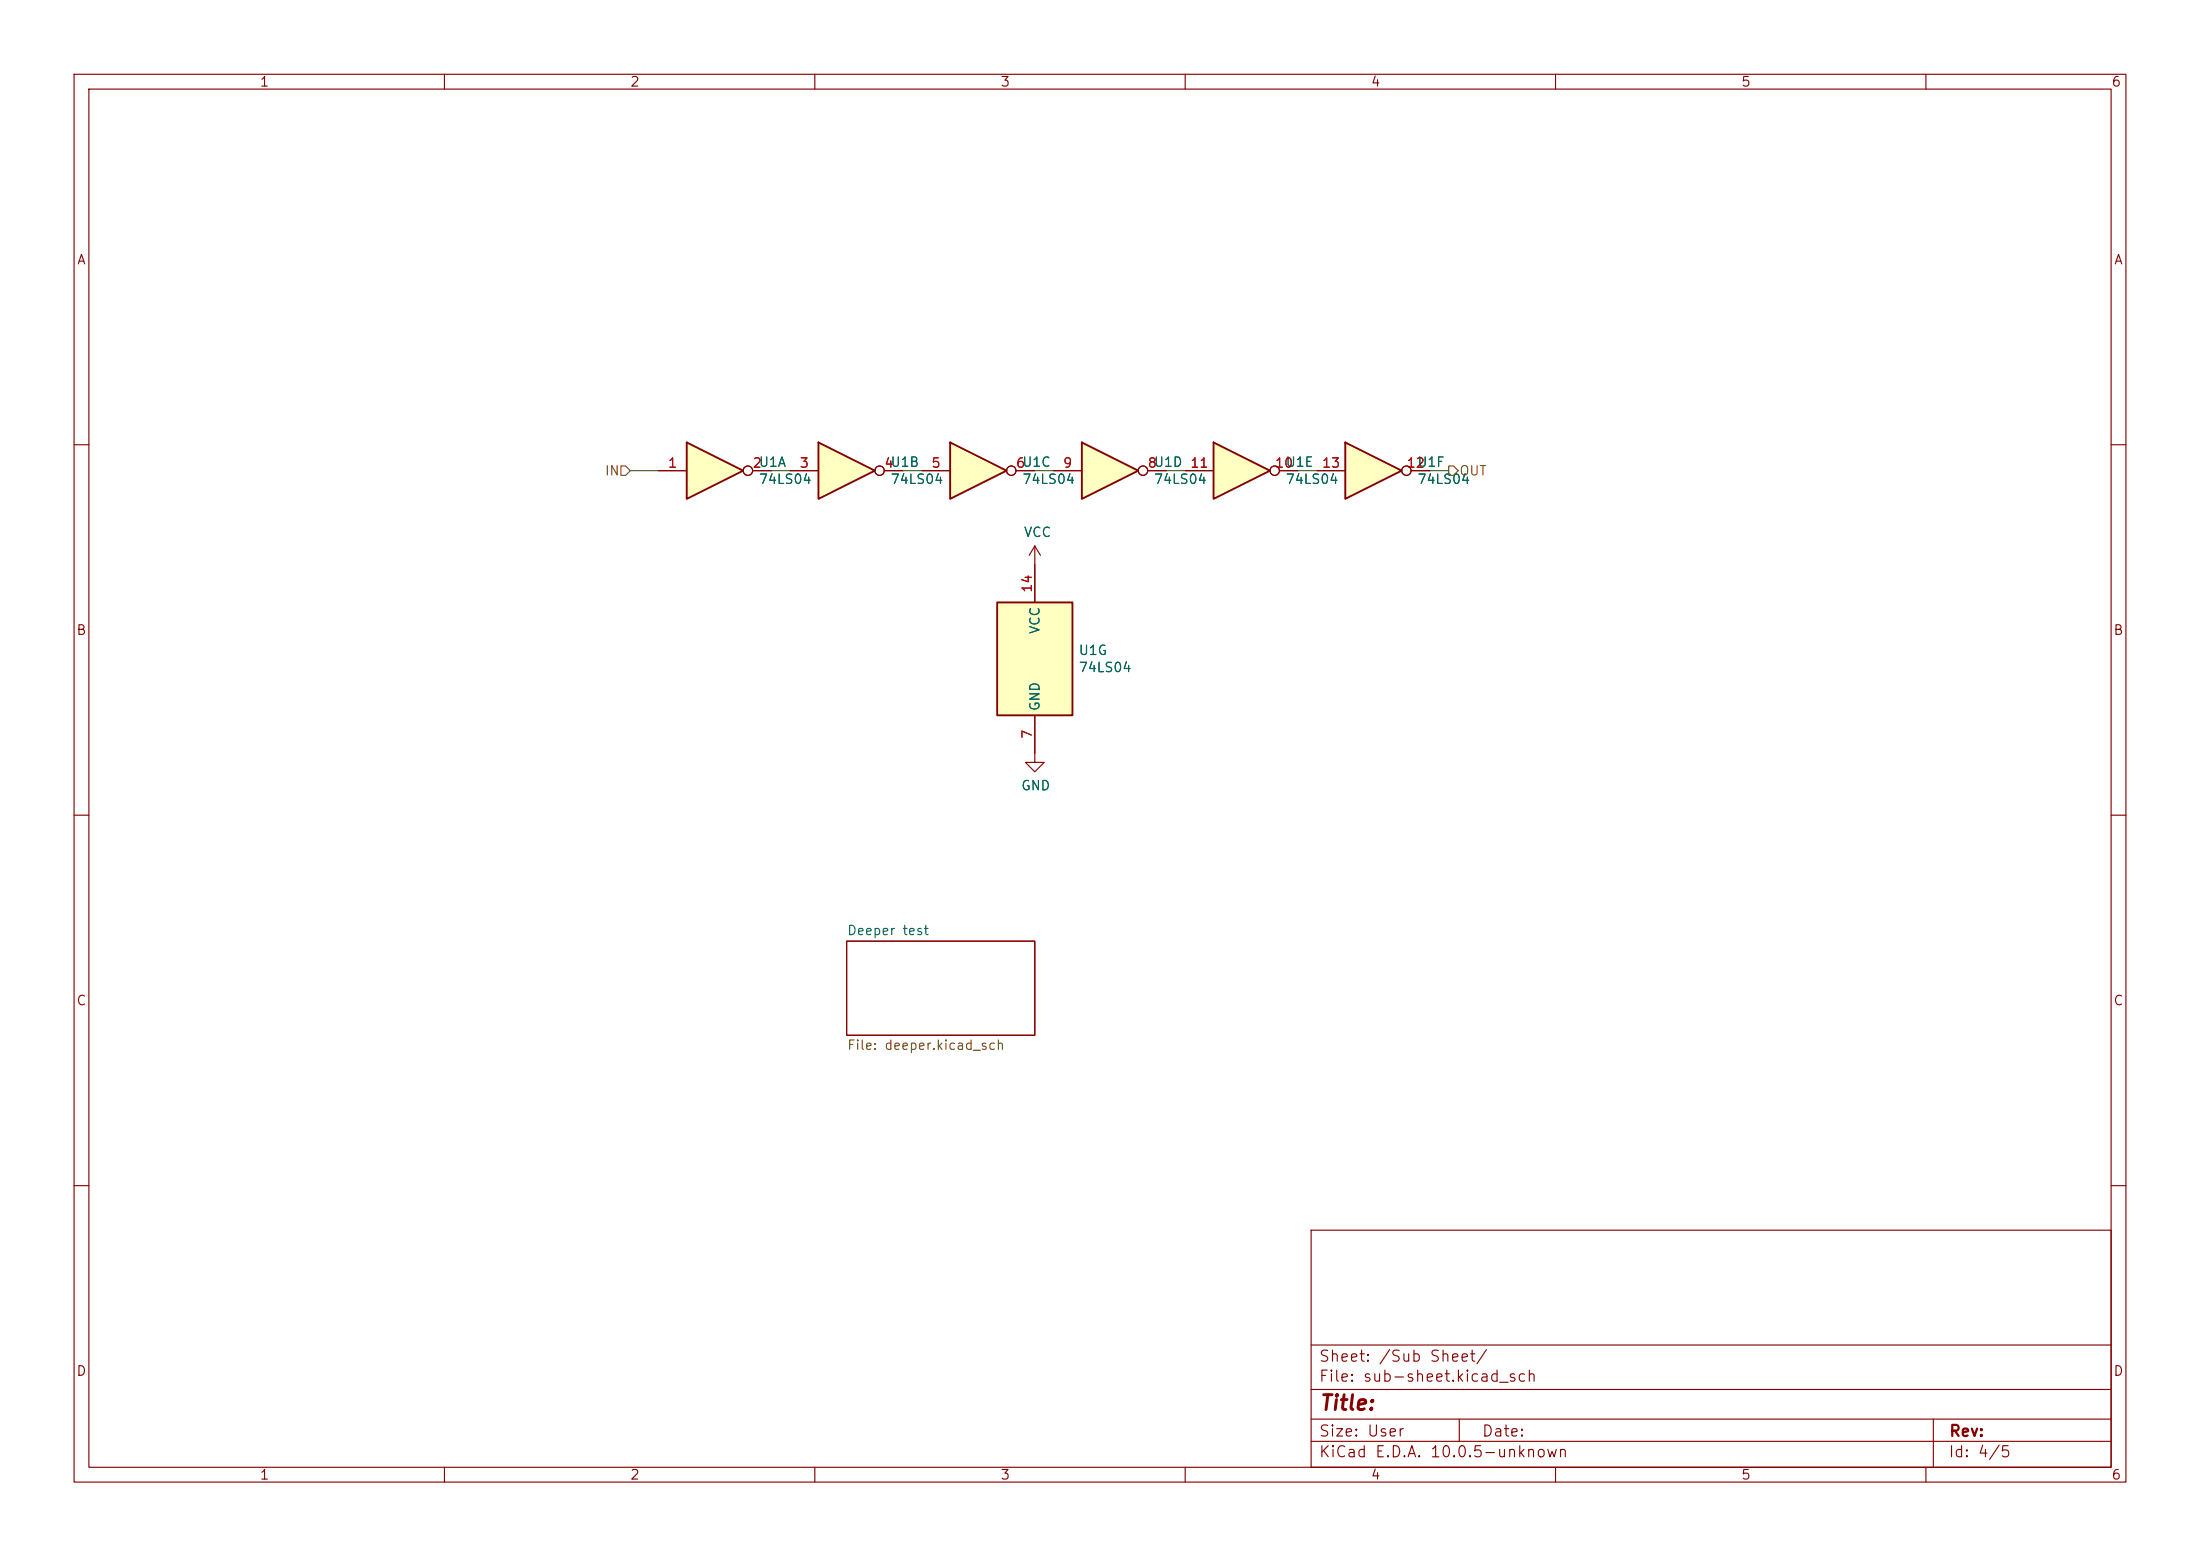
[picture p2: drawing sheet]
(kicad_sch (version 20260306) (generator "eeschema") (generator_version "10.0")

 (paper "User" 297.002 210.007)

 (title_block
  (date " "))

 (lib_symbols
  (symbol "74LS04_1" (exclude_from_sim no) (in_bom yes) (on_board yes) (in_pos_files yes) (duplicate_pin_numbers_are_jumpers no)
   (property "Reference" "U1" (at 5.842 1.1684 0) (do_not_autoplace no) (show_name no) (effects (font (size 1.27 1.27)) (justify left)))
   (property "Value" "74LS04" (at 5.842 -1.143 0) (do_not_autoplace no) (show_name no) (effects (font (size 1.27 1.27)) (justify left)))
   (property "Footprint" "" (at 0 0 0) (do_not_autoplace no) (show_name no) (hide yes) (effects (font (size 1.27 1.27))))
   (property "Datasheet" "http://www.ti.com/lit/gpn/sn74LS04" (at 0 0 0) (do_not_autoplace no) (show_name no) (hide yes) (effects (font (size 1.27 1.27))))
   (property "Description" "" (at 0 0 0) (do_not_autoplace no) (show_name no) (hide yes) (effects (font (size 1.27 1.27))))
   (property private "PrivateField" "Testing 1 2 3" (at 0 0 0) (do_not_autoplace no) (show_name no) (hide yes) (effects (font (size 1.27 1.27))))
   (property "ki_locked" "" (at 0 0 0) (do_not_autoplace no) (show_name no) (effects (font (size 1.27 1.27))))
   (symbol "74LS04_1_1_0"
    (polyline (pts (xy -3.81 3.81) (xy -3.81 -3.81) (xy 3.81 0) (xy -3.81 3.81)) (stroke (width 0.254) (type default)) (fill (type background)))
    (pin input line (at -7.62 0 0) (length 3.81) (name "" (effects (font (size 1.27 1.27)))) (number "1" (effects (font (size 1.27 1.27)))))
    (pin output inverted (at 7.62 0 180) (length 3.81) (name "" (effects (font (size 1.27 1.27)))) (number "2" (effects (font (size 1.27 1.27))))))
   (symbol "74LS04_1_2_0"
    (polyline (pts (xy -3.81 3.81) (xy -3.81 -3.81) (xy 3.81 0) (xy -3.81 3.81)) (stroke (width 0.254) (type default)) (fill (type background)))
    (pin input line (at -7.62 0 0) (length 3.81) (name "" (effects (font (size 1.27 1.27)))) (number "3" (effects (font (size 1.27 1.27)))))
    (pin output inverted (at 7.62 0 180) (length 3.81) (name "" (effects (font (size 1.27 1.27)))) (number "4" (effects (font (size 1.27 1.27))))))
   (symbol "74LS04_1_3_0"
    (polyline (pts (xy -3.81 3.81) (xy -3.81 -3.81) (xy 3.81 0) (xy -3.81 3.81)) (stroke (width 0.254) (type default)) (fill (type background)))
    (pin input line (at -7.62 0 0) (length 3.81) (name "" (effects (font (size 1.27 1.27)))) (number "5" (effects (font (size 1.27 1.27)))))
    (pin output inverted (at 7.62 0 180) (length 3.81) (name "" (effects (font (size 1.27 1.27)))) (number "6" (effects (font (size 1.27 1.27))))))
   (symbol "74LS04_1_4_0"
    (polyline (pts (xy -3.81 3.81) (xy -3.81 -3.81) (xy 3.81 0) (xy -3.81 3.81)) (stroke (width 0.254) (type default)) (fill (type background)))
    (pin output inverted (at 7.62 0 180) (length 3.81) (name "" (effects (font (size 1.27 1.27)))) (number "8" (effects (font (size 1.27 1.27)))))
    (pin input line (at -7.62 0 0) (length 3.81) (name "" (effects (font (size 1.27 1.27)))) (number "9" (effects (font (size 1.27 1.27))))))
   (symbol "74LS04_1_5_0"
    (polyline (pts (xy -3.81 3.81) (xy -3.81 -3.81) (xy 3.81 0) (xy -3.81 3.81)) (stroke (width 0.254) (type default)) (fill (type background)))
    (pin output inverted (at 7.62 0 180) (length 3.81) (name "" (effects (font (size 1.27 1.27)))) (number "10" (effects (font (size 1.27 1.27)))))
    (pin input line (at -7.62 0 0) (length 3.81) (name "" (effects (font (size 1.27 1.27)))) (number "11" (effects (font (size 1.27 1.27))))))
   (symbol "74LS04_1_6_0"
    (polyline (pts (xy -3.81 3.81) (xy -3.81 -3.81) (xy 3.81 0) (xy -3.81 3.81)) (stroke (width 0.254) (type default)) (fill (type background)))
    (pin output inverted (at 7.62 0 180) (length 3.81) (name "" (effects (font (size 1.27 1.27)))) (number "12" (effects (font (size 1.27 1.27)))))
    (pin input line (at -7.62 0 0) (length 3.81) (name "" (effects (font (size 1.27 1.27)))) (number "13" (effects (font (size 1.27 1.27))))))
   (symbol "74LS04_1_7_0"
    (pin power_in line (at 0 -12.7 90) (length 5.08) (name "GND" (effects (font (size 1.27 1.27)))) (number "7" (effects (font (size 1.27 1.27)))))
    (pin power_in line (at 0 12.7 270) (length 5.08) (name "VCC" (effects (font (size 1.27 1.27)))) (number "14" (effects (font (size 1.27 1.27))))))
   (symbol "74LS04_1_7_1"
    (rectangle (start -5.08 7.62) (end 5.08 -7.62) (stroke (width 0.254) (type default)) (fill (type background)))
    (text private "Testing 1 2 3" (at 12.7 -3.302 0) (effects (font (size 1.27 1.27)))))
   (embedded_fonts no))
  (symbol "74LS04_2" (exclude_from_sim no) (in_bom yes) (on_board yes) (in_pos_files yes) (duplicate_pin_numbers_are_jumpers no)
   (property "Reference" "U1" (at 5.842 1.1684 0) (do_not_autoplace no) (show_name no) (effects (font (size 1.27 1.27)) (justify left)))
   (property "Value" "74LS04" (at 5.842 -1.143 0) (do_not_autoplace no) (show_name no) (effects (font (size 1.27 1.27)) (justify left)))
   (property "Footprint" "" (at 0 0 0) (do_not_autoplace no) (show_name no) (hide yes) (effects (font (size 1.27 1.27))))
   (property "Datasheet" "http://www.ti.com/lit/gpn/sn74LS04" (at 0 0 0) (do_not_autoplace no) (show_name no) (hide yes) (effects (font (size 1.27 1.27))))
   (property "Description" "" (at 0 0 0) (do_not_autoplace no) (show_name no) (hide yes) (effects (font (size 1.27 1.27))))
   (property private "PrivateField" "Testing 1 2 3" (at 0 0 0) (do_not_autoplace no) (show_name no) (hide yes) (effects (font (size 1.27 1.27))))
   (property "ki_locked" "" (at 0 0 0) (do_not_autoplace no) (show_name no) (effects (font (size 1.27 1.27))))
   (symbol "74LS04_2_1_0"
    (polyline (pts (xy -3.81 3.81) (xy -3.81 -3.81) (xy 3.81 0) (xy -3.81 3.81)) (stroke (width 0.254) (type default)) (fill (type background)))
    (pin input line (at -7.62 0 0) (length 3.81) (name "" (effects (font (size 1.27 1.27)))) (number "1" (effects (font (size 1.27 1.27)))))
    (pin output inverted (at 7.62 0 180) (length 3.81) (name "" (effects (font (size 1.27 1.27)))) (number "2" (effects (font (size 1.27 1.27))))))
   (symbol "74LS04_2_2_0"
    (polyline (pts (xy -3.81 3.81) (xy -3.81 -3.81) (xy 3.81 0) (xy -3.81 3.81)) (stroke (width 0.254) (type default)) (fill (type background)))
    (pin input line (at -7.62 0 0) (length 3.81) (name "" (effects (font (size 1.27 1.27)))) (number "3" (effects (font (size 1.27 1.27)))))
    (pin output inverted (at 7.62 0 180) (length 3.81) (name "" (effects (font (size 1.27 1.27)))) (number "4" (effects (font (size 1.27 1.27))))))
   (symbol "74LS04_2_3_0"
    (polyline (pts (xy -3.81 3.81) (xy -3.81 -3.81) (xy 3.81 0) (xy -3.81 3.81)) (stroke (width 0.254) (type default)) (fill (type background)))
    (pin input line (at -7.62 0 0) (length 3.81) (name "" (effects (font (size 1.27 1.27)))) (number "5" (effects (font (size 1.27 1.27)))))
    (pin output inverted (at 7.62 0 180) (length 3.81) (name "" (effects (font (size 1.27 1.27)))) (number "6" (effects (font (size 1.27 1.27))))))
   (symbol "74LS04_2_4_0"
    (polyline (pts (xy -3.81 3.81) (xy -3.81 -3.81) (xy 3.81 0) (xy -3.81 3.81)) (stroke (width 0.254) (type default)) (fill (type background)))
    (pin output inverted (at 7.62 0 180) (length 3.81) (name "" (effects (font (size 1.27 1.27)))) (number "8" (effects (font (size 1.27 1.27)))))
    (pin input line (at -7.62 0 0) (length 3.81) (name "" (effects (font (size 1.27 1.27)))) (number "9" (effects (font (size 1.27 1.27))))))
   (symbol "74LS04_2_5_0"
    (polyline (pts (xy -3.81 3.81) (xy -3.81 -3.81) (xy 3.81 0) (xy -3.81 3.81)) (stroke (width 0.254) (type default)) (fill (type background)))
    (pin output inverted (at 7.62 0 180) (length 3.81) (name "" (effects (font (size 1.27 1.27)))) (number "10" (effects (font (size 1.27 1.27)))))
    (pin input line (at -7.62 0 0) (length 3.81) (name "" (effects (font (size 1.27 1.27)))) (number "11" (effects (font (size 1.27 1.27))))))
   (symbol "74LS04_2_6_0"
    (polyline (pts (xy -3.81 3.81) (xy -3.81 -3.81) (xy 3.81 0) (xy -3.81 3.81)) (stroke (width 0.254) (type default)) (fill (type background)))
    (pin output inverted (at 7.62 0 180) (length 3.81) (name "" (effects (font (size 1.27 1.27)))) (number "12" (effects (font (size 1.27 1.27)))))
    (pin input line (at -7.62 0 0) (length 3.81) (name "" (effects (font (size 1.27 1.27)))) (number "13" (effects (font (size 1.27 1.27))))))
   (symbol "74LS04_2_7_0"
    (pin power_in line (at 0 -12.7 90) (length 5.08) (name "GND" (effects (font (size 1.27 1.27)))) (number "7" (effects (font (size 1.27 1.27)))))
    (pin power_in line (at 0 12.7 270) (length 5.08) (name "VCC" (effects (font (size 1.27 1.27)))) (number "14" (effects (font (size 1.27 1.27))))))
   (symbol "74LS04_2_7_1"
    (rectangle (start -5.08 7.62) (end 5.08 -7.62) (stroke (width 0.254) (type default)) (fill (type background)))
    (text private "Testing 1 2 3" (at 12.7 -3.302 0) (effects (font (size 1.27 1.27)))))
   (embedded_fonts no))
  (symbol "74LS04_3" (exclude_from_sim no) (in_bom yes) (on_board yes) (in_pos_files yes) (duplicate_pin_numbers_are_jumpers no)
   (property "Reference" "U1" (at 5.842 1.1684 0) (do_not_autoplace no) (show_name no) (effects (font (size 1.27 1.27)) (justify left)))
   (property "Value" "74LS04" (at 5.842 -1.143 0) (do_not_autoplace no) (show_name no) (effects (font (size 1.27 1.27)) (justify left)))
   (property "Footprint" "" (at 0 0 0) (do_not_autoplace no) (show_name no) (hide yes) (effects (font (size 1.27 1.27))))
   (property "Datasheet" "http://www.ti.com/lit/gpn/sn74LS04" (at 0 0 0) (do_not_autoplace no) (show_name no) (hide yes) (effects (font (size 1.27 1.27))))
   (property "Description" "" (at 0 0 0) (do_not_autoplace no) (show_name no) (hide yes) (effects (font (size 1.27 1.27))))
   (property private "PrivateField" "Testing 1 2 3" (at 0 0 0) (do_not_autoplace no) (show_name no) (hide yes) (effects (font (size 1.27 1.27))))
   (property "ki_locked" "" (at 0 0 0) (do_not_autoplace no) (show_name no) (effects (font (size 1.27 1.27))))
   (symbol "74LS04_3_1_0"
    (polyline (pts (xy -3.81 3.81) (xy -3.81 -3.81) (xy 3.81 0) (xy -3.81 3.81)) (stroke (width 0.254) (type default)) (fill (type background)))
    (pin input line (at -7.62 0 0) (length 3.81) (name "" (effects (font (size 1.27 1.27)))) (number "1" (effects (font (size 1.27 1.27)))))
    (pin output inverted (at 7.62 0 180) (length 3.81) (name "" (effects (font (size 1.27 1.27)))) (number "2" (effects (font (size 1.27 1.27))))))
   (symbol "74LS04_3_2_0"
    (polyline (pts (xy -3.81 3.81) (xy -3.81 -3.81) (xy 3.81 0) (xy -3.81 3.81)) (stroke (width 0.254) (type default)) (fill (type background)))
    (pin input line (at -7.62 0 0) (length 3.81) (name "" (effects (font (size 1.27 1.27)))) (number "3" (effects (font (size 1.27 1.27)))))
    (pin output inverted (at 7.62 0 180) (length 3.81) (name "" (effects (font (size 1.27 1.27)))) (number "4" (effects (font (size 1.27 1.27))))))
   (symbol "74LS04_3_3_0"
    (polyline (pts (xy -3.81 3.81) (xy -3.81 -3.81) (xy 3.81 0) (xy -3.81 3.81)) (stroke (width 0.254) (type default)) (fill (type background)))
    (pin input line (at -7.62 0 0) (length 3.81) (name "" (effects (font (size 1.27 1.27)))) (number "5" (effects (font (size 1.27 1.27)))))
    (pin output inverted (at 7.62 0 180) (length 3.81) (name "" (effects (font (size 1.27 1.27)))) (number "6" (effects (font (size 1.27 1.27))))))
   (symbol "74LS04_3_4_0"
    (polyline (pts (xy -3.81 3.81) (xy -3.81 -3.81) (xy 3.81 0) (xy -3.81 3.81)) (stroke (width 0.254) (type default)) (fill (type background)))
    (pin output inverted (at 7.62 0 180) (length 3.81) (name "" (effects (font (size 1.27 1.27)))) (number "8" (effects (font (size 1.27 1.27)))))
    (pin input line (at -7.62 0 0) (length 3.81) (name "" (effects (font (size 1.27 1.27)))) (number "9" (effects (font (size 1.27 1.27))))))
   (symbol "74LS04_3_5_0"
    (polyline (pts (xy -3.81 3.81) (xy -3.81 -3.81) (xy 3.81 0) (xy -3.81 3.81)) (stroke (width 0.254) (type default)) (fill (type background)))
    (pin output inverted (at 7.62 0 180) (length 3.81) (name "" (effects (font (size 1.27 1.27)))) (number "10" (effects (font (size 1.27 1.27)))))
    (pin input line (at -7.62 0 0) (length 3.81) (name "" (effects (font (size 1.27 1.27)))) (number "11" (effects (font (size 1.27 1.27))))))
   (symbol "74LS04_3_6_0"
    (polyline (pts (xy -3.81 3.81) (xy -3.81 -3.81) (xy 3.81 0) (xy -3.81 3.81)) (stroke (width 0.254) (type default)) (fill (type background)))
    (pin output inverted (at 7.62 0 180) (length 3.81) (name "" (effects (font (size 1.27 1.27)))) (number "12" (effects (font (size 1.27 1.27)))))
    (pin input line (at -7.62 0 0) (length 3.81) (name "" (effects (font (size 1.27 1.27)))) (number "13" (effects (font (size 1.27 1.27))))))
   (symbol "74LS04_3_7_0"
    (pin power_in line (at 0 -12.7 90) (length 5.08) (name "GND" (effects (font (size 1.27 1.27)))) (number "7" (effects (font (size 1.27 1.27)))))
    (pin power_in line (at 0 12.7 270) (length 5.08) (name "VCC" (effects (font (size 1.27 1.27)))) (number "14" (effects (font (size 1.27 1.27))))))
   (symbol "74LS04_3_7_1"
    (rectangle (start -5.08 7.62) (end 5.08 -7.62) (stroke (width 0.254) (type default)) (fill (type background)))
    (text private "Testing 1 2 3" (at 12.7 -3.302 0) (effects (font (size 1.27 1.27)))))
   (embedded_fonts no))
  (symbol "74LS04_4" (exclude_from_sim no) (in_bom yes) (on_board yes) (in_pos_files yes) (duplicate_pin_numbers_are_jumpers no)
   (property "Reference" "U1" (at 5.842 1.1684 0) (do_not_autoplace no) (show_name no) (effects (font (size 1.27 1.27)) (justify left)))
   (property "Value" "74LS04" (at 5.842 -1.143 0) (do_not_autoplace no) (show_name no) (effects (font (size 1.27 1.27)) (justify left)))
   (property "Footprint" "" (at 0 0 0) (do_not_autoplace no) (show_name no) (hide yes) (effects (font (size 1.27 1.27))))
   (property "Datasheet" "http://www.ti.com/lit/gpn/sn74LS04" (at 0 0 0) (do_not_autoplace no) (show_name no) (hide yes) (effects (font (size 1.27 1.27))))
   (property "Description" "" (at 0 0 0) (do_not_autoplace no) (show_name no) (hide yes) (effects (font (size 1.27 1.27))))
   (property private "PrivateField" "Testing 1 2 3" (at 0 0 0) (do_not_autoplace no) (show_name no) (hide yes) (effects (font (size 1.27 1.27))))
   (property "ki_locked" "" (at 0 0 0) (do_not_autoplace no) (show_name no) (effects (font (size 1.27 1.27))))
   (symbol "74LS04_4_1_0"
    (polyline (pts (xy -3.81 3.81) (xy -3.81 -3.81) (xy 3.81 0) (xy -3.81 3.81)) (stroke (width 0.254) (type default)) (fill (type background)))
    (pin input line (at -7.62 0 0) (length 3.81) (name "" (effects (font (size 1.27 1.27)))) (number "1" (effects (font (size 1.27 1.27)))))
    (pin output inverted (at 7.62 0 180) (length 3.81) (name "" (effects (font (size 1.27 1.27)))) (number "2" (effects (font (size 1.27 1.27))))))
   (symbol "74LS04_4_2_0"
    (polyline (pts (xy -3.81 3.81) (xy -3.81 -3.81) (xy 3.81 0) (xy -3.81 3.81)) (stroke (width 0.254) (type default)) (fill (type background)))
    (pin input line (at -7.62 0 0) (length 3.81) (name "" (effects (font (size 1.27 1.27)))) (number "3" (effects (font (size 1.27 1.27)))))
    (pin output inverted (at 7.62 0 180) (length 3.81) (name "" (effects (font (size 1.27 1.27)))) (number "4" (effects (font (size 1.27 1.27))))))
   (symbol "74LS04_4_3_0"
    (polyline (pts (xy -3.81 3.81) (xy -3.81 -3.81) (xy 3.81 0) (xy -3.81 3.81)) (stroke (width 0.254) (type default)) (fill (type background)))
    (pin input line (at -7.62 0 0) (length 3.81) (name "" (effects (font (size 1.27 1.27)))) (number "5" (effects (font (size 1.27 1.27)))))
    (pin output inverted (at 7.62 0 180) (length 3.81) (name "" (effects (font (size 1.27 1.27)))) (number "6" (effects (font (size 1.27 1.27))))))
   (symbol "74LS04_4_4_0"
    (polyline (pts (xy -3.81 3.81) (xy -3.81 -3.81) (xy 3.81 0) (xy -3.81 3.81)) (stroke (width 0.254) (type default)) (fill (type background)))
    (pin output inverted (at 7.62 0 180) (length 3.81) (name "" (effects (font (size 1.27 1.27)))) (number "8" (effects (font (size 1.27 1.27)))))
    (pin input line (at -7.62 0 0) (length 3.81) (name "" (effects (font (size 1.27 1.27)))) (number "9" (effects (font (size 1.27 1.27))))))
   (symbol "74LS04_4_5_0"
    (polyline (pts (xy -3.81 3.81) (xy -3.81 -3.81) (xy 3.81 0) (xy -3.81 3.81)) (stroke (width 0.254) (type default)) (fill (type background)))
    (pin output inverted (at 7.62 0 180) (length 3.81) (name "" (effects (font (size 1.27 1.27)))) (number "10" (effects (font (size 1.27 1.27)))))
    (pin input line (at -7.62 0 0) (length 3.81) (name "" (effects (font (size 1.27 1.27)))) (number "11" (effects (font (size 1.27 1.27))))))
   (symbol "74LS04_4_6_0"
    (polyline (pts (xy -3.81 3.81) (xy -3.81 -3.81) (xy 3.81 0) (xy -3.81 3.81)) (stroke (width 0.254) (type default)) (fill (type background)))
    (pin output inverted (at 7.62 0 180) (length 3.81) (name "" (effects (font (size 1.27 1.27)))) (number "12" (effects (font (size 1.27 1.27)))))
    (pin input line (at -7.62 0 0) (length 3.81) (name "" (effects (font (size 1.27 1.27)))) (number "13" (effects (font (size 1.27 1.27))))))
   (symbol "74LS04_4_7_0"
    (pin power_in line (at 0 -12.7 90) (length 5.08) (name "GND" (effects (font (size 1.27 1.27)))) (number "7" (effects (font (size 1.27 1.27)))))
    (pin power_in line (at 0 12.7 270) (length 5.08) (name "VCC" (effects (font (size 1.27 1.27)))) (number "14" (effects (font (size 1.27 1.27))))))
   (symbol "74LS04_4_7_1"
    (rectangle (start -5.08 7.62) (end 5.08 -7.62) (stroke (width 0.254) (type default)) (fill (type background)))
    (text private "Testing 1 2 3" (at 12.7 -3.302 0) (effects (font (size 1.27 1.27)))))
   (embedded_fonts no))
  (symbol "74LS04_5" (exclude_from_sim no) (in_bom yes) (on_board yes) (in_pos_files yes) (duplicate_pin_numbers_are_jumpers no)
   (property "Reference" "U1" (at 5.842 1.1684 0) (do_not_autoplace no) (show_name no) (effects (font (size 1.27 1.27)) (justify left)))
   (property "Value" "74LS04" (at 5.842 -1.143 0) (do_not_autoplace no) (show_name no) (effects (font (size 1.27 1.27)) (justify left)))
   (property "Footprint" "" (at 0 0 0) (do_not_autoplace no) (show_name no) (hide yes) (effects (font (size 1.27 1.27))))
   (property "Datasheet" "http://www.ti.com/lit/gpn/sn74LS04" (at 0 0 0) (do_not_autoplace no) (show_name no) (hide yes) (effects (font (size 1.27 1.27))))
   (property "Description" "" (at 0 0 0) (do_not_autoplace no) (show_name no) (hide yes) (effects (font (size 1.27 1.27))))
   (property private "PrivateField" "Testing 1 2 3" (at 0 0 0) (do_not_autoplace no) (show_name no) (hide yes) (effects (font (size 1.27 1.27))))
   (property "ki_locked" "" (at 0 0 0) (do_not_autoplace no) (show_name no) (effects (font (size 1.27 1.27))))
   (symbol "74LS04_5_1_0"
    (polyline (pts (xy -3.81 3.81) (xy -3.81 -3.81) (xy 3.81 0) (xy -3.81 3.81)) (stroke (width 0.254) (type default)) (fill (type background)))
    (pin input line (at -7.62 0 0) (length 3.81) (name "" (effects (font (size 1.27 1.27)))) (number "1" (effects (font (size 1.27 1.27)))))
    (pin output inverted (at 7.62 0 180) (length 3.81) (name "" (effects (font (size 1.27 1.27)))) (number "2" (effects (font (size 1.27 1.27))))))
   (symbol "74LS04_5_2_0"
    (polyline (pts (xy -3.81 3.81) (xy -3.81 -3.81) (xy 3.81 0) (xy -3.81 3.81)) (stroke (width 0.254) (type default)) (fill (type background)))
    (pin input line (at -7.62 0 0) (length 3.81) (name "" (effects (font (size 1.27 1.27)))) (number "3" (effects (font (size 1.27 1.27)))))
    (pin output inverted (at 7.62 0 180) (length 3.81) (name "" (effects (font (size 1.27 1.27)))) (number "4" (effects (font (size 1.27 1.27))))))
   (symbol "74LS04_5_3_0"
    (polyline (pts (xy -3.81 3.81) (xy -3.81 -3.81) (xy 3.81 0) (xy -3.81 3.81)) (stroke (width 0.254) (type default)) (fill (type background)))
    (pin input line (at -7.62 0 0) (length 3.81) (name "" (effects (font (size 1.27 1.27)))) (number "5" (effects (font (size 1.27 1.27)))))
    (pin output inverted (at 7.62 0 180) (length 3.81) (name "" (effects (font (size 1.27 1.27)))) (number "6" (effects (font (size 1.27 1.27))))))
   (symbol "74LS04_5_4_0"
    (polyline (pts (xy -3.81 3.81) (xy -3.81 -3.81) (xy 3.81 0) (xy -3.81 3.81)) (stroke (width 0.254) (type default)) (fill (type background)))
    (pin output inverted (at 7.62 0 180) (length 3.81) (name "" (effects (font (size 1.27 1.27)))) (number "8" (effects (font (size 1.27 1.27)))))
    (pin input line (at -7.62 0 0) (length 3.81) (name "" (effects (font (size 1.27 1.27)))) (number "9" (effects (font (size 1.27 1.27))))))
   (symbol "74LS04_5_5_0"
    (polyline (pts (xy -3.81 3.81) (xy -3.81 -3.81) (xy 3.81 0) (xy -3.81 3.81)) (stroke (width 0.254) (type default)) (fill (type background)))
    (pin output inverted (at 7.62 0 180) (length 3.81) (name "" (effects (font (size 1.27 1.27)))) (number "10" (effects (font (size 1.27 1.27)))))
    (pin input line (at -7.62 0 0) (length 3.81) (name "" (effects (font (size 1.27 1.27)))) (number "11" (effects (font (size 1.27 1.27))))))
   (symbol "74LS04_5_6_0"
    (polyline (pts (xy -3.81 3.81) (xy -3.81 -3.81) (xy 3.81 0) (xy -3.81 3.81)) (stroke (width 0.254) (type default)) (fill (type background)))
    (pin output inverted (at 7.62 0 180) (length 3.81) (name "" (effects (font (size 1.27 1.27)))) (number "12" (effects (font (size 1.27 1.27)))))
    (pin input line (at -7.62 0 0) (length 3.81) (name "" (effects (font (size 1.27 1.27)))) (number "13" (effects (font (size 1.27 1.27))))))
   (symbol "74LS04_5_7_0"
    (pin power_in line (at 0 -12.7 90) (length 5.08) (name "GND" (effects (font (size 1.27 1.27)))) (number "7" (effects (font (size 1.27 1.27)))))
    (pin power_in line (at 0 12.7 270) (length 5.08) (name "VCC" (effects (font (size 1.27 1.27)))) (number "14" (effects (font (size 1.27 1.27))))))
   (symbol "74LS04_5_7_1"
    (rectangle (start -5.08 7.62) (end 5.08 -7.62) (stroke (width 0.254) (type default)) (fill (type background)))
    (text private "Testing 1 2 3" (at 12.7 -3.302 0) (effects (font (size 1.27 1.27)))))
   (embedded_fonts no))
  (symbol "74LS04_6" (exclude_from_sim no) (in_bom yes) (on_board yes) (in_pos_files yes) (duplicate_pin_numbers_are_jumpers no)
   (property "Reference" "U1" (at 5.842 1.1684 0) (do_not_autoplace no) (show_name no) (effects (font (size 1.27 1.27)) (justify left)))
   (property "Value" "74LS04" (at 5.842 -1.143 0) (do_not_autoplace no) (show_name no) (effects (font (size 1.27 1.27)) (justify left)))
   (property "Footprint" "" (at 0 0 0) (do_not_autoplace no) (show_name no) (hide yes) (effects (font (size 1.27 1.27))))
   (property "Datasheet" "http://www.ti.com/lit/gpn/sn74LS04" (at 0 0 0) (do_not_autoplace no) (show_name no) (hide yes) (effects (font (size 1.27 1.27))))
   (property "Description" "" (at 0 0 0) (do_not_autoplace no) (show_name no) (hide yes) (effects (font (size 1.27 1.27))))
   (property private "PrivateField" "Testing 1 2 3" (at 0 0 0) (do_not_autoplace no) (show_name no) (hide yes) (effects (font (size 1.27 1.27))))
   (property "ki_locked" "" (at 0 0 0) (do_not_autoplace no) (show_name no) (effects (font (size 1.27 1.27))))
   (symbol "74LS04_6_1_0"
    (polyline (pts (xy -3.81 3.81) (xy -3.81 -3.81) (xy 3.81 0) (xy -3.81 3.81)) (stroke (width 0.254) (type default)) (fill (type background)))
    (pin input line (at -7.62 0 0) (length 3.81) (name "" (effects (font (size 1.27 1.27)))) (number "1" (effects (font (size 1.27 1.27)))))
    (pin output inverted (at 7.62 0 180) (length 3.81) (name "" (effects (font (size 1.27 1.27)))) (number "2" (effects (font (size 1.27 1.27))))))
   (symbol "74LS04_6_2_0"
    (polyline (pts (xy -3.81 3.81) (xy -3.81 -3.81) (xy 3.81 0) (xy -3.81 3.81)) (stroke (width 0.254) (type default)) (fill (type background)))
    (pin input line (at -7.62 0 0) (length 3.81) (name "" (effects (font (size 1.27 1.27)))) (number "3" (effects (font (size 1.27 1.27)))))
    (pin output inverted (at 7.62 0 180) (length 3.81) (name "" (effects (font (size 1.27 1.27)))) (number "4" (effects (font (size 1.27 1.27))))))
   (symbol "74LS04_6_3_0"
    (polyline (pts (xy -3.81 3.81) (xy -3.81 -3.81) (xy 3.81 0) (xy -3.81 3.81)) (stroke (width 0.254) (type default)) (fill (type background)))
    (pin input line (at -7.62 0 0) (length 3.81) (name "" (effects (font (size 1.27 1.27)))) (number "5" (effects (font (size 1.27 1.27)))))
    (pin output inverted (at 7.62 0 180) (length 3.81) (name "" (effects (font (size 1.27 1.27)))) (number "6" (effects (font (size 1.27 1.27))))))
   (symbol "74LS04_6_4_0"
    (polyline (pts (xy -3.81 3.81) (xy -3.81 -3.81) (xy 3.81 0) (xy -3.81 3.81)) (stroke (width 0.254) (type default)) (fill (type background)))
    (pin output inverted (at 7.62 0 180) (length 3.81) (name "" (effects (font (size 1.27 1.27)))) (number "8" (effects (font (size 1.27 1.27)))))
    (pin input line (at -7.62 0 0) (length 3.81) (name "" (effects (font (size 1.27 1.27)))) (number "9" (effects (font (size 1.27 1.27))))))
   (symbol "74LS04_6_5_0"
    (polyline (pts (xy -3.81 3.81) (xy -3.81 -3.81) (xy 3.81 0) (xy -3.81 3.81)) (stroke (width 0.254) (type default)) (fill (type background)))
    (pin output inverted (at 7.62 0 180) (length 3.81) (name "" (effects (font (size 1.27 1.27)))) (number "10" (effects (font (size 1.27 1.27)))))
    (pin input line (at -7.62 0 0) (length 3.81) (name "" (effects (font (size 1.27 1.27)))) (number "11" (effects (font (size 1.27 1.27))))))
   (symbol "74LS04_6_6_0"
    (polyline (pts (xy -3.81 3.81) (xy -3.81 -3.81) (xy 3.81 0) (xy -3.81 3.81)) (stroke (width 0.254) (type default)) (fill (type background)))
    (pin output inverted (at 7.62 0 180) (length 3.81) (name "" (effects (font (size 1.27 1.27)))) (number "12" (effects (font (size 1.27 1.27)))))
    (pin input line (at -7.62 0 0) (length 3.81) (name "" (effects (font (size 1.27 1.27)))) (number "13" (effects (font (size 1.27 1.27))))))
   (symbol "74LS04_6_7_0"
    (pin power_in line (at 0 -12.7 90) (length 5.08) (name "GND" (effects (font (size 1.27 1.27)))) (number "7" (effects (font (size 1.27 1.27)))))
    (pin power_in line (at 0 12.7 270) (length 5.08) (name "VCC" (effects (font (size 1.27 1.27)))) (number "14" (effects (font (size 1.27 1.27))))))
   (symbol "74LS04_6_7_1"
    (rectangle (start -5.08 7.62) (end 5.08 -7.62) (stroke (width 0.254) (type default)) (fill (type background)))
    (text private "Testing 1 2 3" (at 12.7 -3.302 0) (effects (font (size 1.27 1.27)))))
   (embedded_fonts no))
  (symbol "74xx:74LS04" (exclude_from_sim no) (in_bom yes) (on_board yes) (in_pos_files yes) (duplicate_pin_numbers_are_jumpers no)
   (property "Reference" "U1" (at 5.842 1.1684 0) (do_not_autoplace no) (show_name no) (effects (font (size 1.27 1.27)) (justify left)))
   (property "Value" "74LS04" (at 5.842 -1.143 0) (do_not_autoplace no) (show_name no) (effects (font (size 1.27 1.27)) (justify left)))
   (property "Footprint" "" (at 0 0 0) (do_not_autoplace no) (show_name no) (hide yes) (effects (font (size 1.27 1.27))))
   (property "Datasheet" "http://www.ti.com/lit/gpn/sn74LS04" (at 0 0 0) (do_not_autoplace no) (show_name no) (hide yes) (effects (font (size 1.27 1.27))))
   (property "Description" "" (at 0 0 0) (do_not_autoplace no) (show_name no) (hide yes) (effects (font (size 1.27 1.27))))
   (property private "PrivateField" "Testing 1 2 3" (at 0 0 0) (do_not_autoplace no) (show_name no) (hide yes) (effects (font (size 1.27 1.27))))
   (property "ki_locked" "" (at 0 0 0) (do_not_autoplace no) (show_name no) (effects (font (size 1.27 1.27))))
   (symbol "74LS04_1_0"
    (polyline (pts (xy -3.81 3.81) (xy -3.81 -3.81) (xy 3.81 0) (xy -3.81 3.81)) (stroke (width 0.254) (type default)) (fill (type background)))
    (pin input line (at -7.62 0 0) (length 3.81) (name "" (effects (font (size 1.27 1.27)))) (number "1" (effects (font (size 1.27 1.27)))))
    (pin output inverted (at 7.62 0 180) (length 3.81) (name "" (effects (font (size 1.27 1.27)))) (number "2" (effects (font (size 1.27 1.27))))))
   (symbol "74LS04_2_0"
    (polyline (pts (xy -3.81 3.81) (xy -3.81 -3.81) (xy 3.81 0) (xy -3.81 3.81)) (stroke (width 0.254) (type default)) (fill (type background)))
    (pin input line (at -7.62 0 0) (length 3.81) (name "" (effects (font (size 1.27 1.27)))) (number "3" (effects (font (size 1.27 1.27)))))
    (pin output inverted (at 7.62 0 180) (length 3.81) (name "" (effects (font (size 1.27 1.27)))) (number "4" (effects (font (size 1.27 1.27))))))
   (symbol "74LS04_3_0"
    (polyline (pts (xy -3.81 3.81) (xy -3.81 -3.81) (xy 3.81 0) (xy -3.81 3.81)) (stroke (width 0.254) (type default)) (fill (type background)))
    (pin input line (at -7.62 0 0) (length 3.81) (name "" (effects (font (size 1.27 1.27)))) (number "5" (effects (font (size 1.27 1.27)))))
    (pin output inverted (at 7.62 0 180) (length 3.81) (name "" (effects (font (size 1.27 1.27)))) (number "6" (effects (font (size 1.27 1.27))))))
   (symbol "74LS04_4_0"
    (polyline (pts (xy -3.81 3.81) (xy -3.81 -3.81) (xy 3.81 0) (xy -3.81 3.81)) (stroke (width 0.254) (type default)) (fill (type background)))
    (pin output inverted (at 7.62 0 180) (length 3.81) (name "" (effects (font (size 1.27 1.27)))) (number "8" (effects (font (size 1.27 1.27)))))
    (pin input line (at -7.62 0 0) (length 3.81) (name "" (effects (font (size 1.27 1.27)))) (number "9" (effects (font (size 1.27 1.27))))))
   (symbol "74LS04_5_0"
    (polyline (pts (xy -3.81 3.81) (xy -3.81 -3.81) (xy 3.81 0) (xy -3.81 3.81)) (stroke (width 0.254) (type default)) (fill (type background)))
    (pin output inverted (at 7.62 0 180) (length 3.81) (name "" (effects (font (size 1.27 1.27)))) (number "10" (effects (font (size 1.27 1.27)))))
    (pin input line (at -7.62 0 0) (length 3.81) (name "" (effects (font (size 1.27 1.27)))) (number "11" (effects (font (size 1.27 1.27))))))
   (symbol "74LS04_6_0"
    (polyline (pts (xy -3.81 3.81) (xy -3.81 -3.81) (xy 3.81 0) (xy -3.81 3.81)) (stroke (width 0.254) (type default)) (fill (type background)))
    (pin output inverted (at 7.62 0 180) (length 3.81) (name "" (effects (font (size 1.27 1.27)))) (number "12" (effects (font (size 1.27 1.27)))))
    (pin input line (at -7.62 0 0) (length 3.81) (name "" (effects (font (size 1.27 1.27)))) (number "13" (effects (font (size 1.27 1.27))))))
   (symbol "74LS04_7_0"
    (pin power_in line (at 0 -12.7 90) (length 5.08) (name "GND" (effects (font (size 1.27 1.27)))) (number "7" (effects (font (size 1.27 1.27)))))
    (pin power_in line (at 0 12.7 270) (length 5.08) (name "VCC" (effects (font (size 1.27 1.27)))) (number "14" (effects (font (size 1.27 1.27))))))
   (symbol "74LS04_7_1"
    (rectangle (start -5.08 7.62) (end 5.08 -7.62) (stroke (width 0.254) (type default)) (fill (type background)))
    (text private "Testing 1 2 3" (at 12.7 -3.302 0) (effects (font (size 1.27 1.27)))))
   (embedded_fonts no))
  (symbol "power:GND" (power) (pin_names (offset 0)) (exclude_from_sim no) (in_bom yes) (on_board yes) (in_pos_files yes) (duplicate_pin_numbers_are_jumpers no)
   (property "Reference" "#PWR" (at 0 -6.35 0) (do_not_autoplace no) (show_name no) (hide yes) (effects (font (size 1.27 1.27))))
   (property "Value" "GND" (at 0 -3.81 0) (do_not_autoplace no) (show_name no) (effects (font (size 1.27 1.27))))
   (property "Footprint" "" (at 0 0 0) (do_not_autoplace no) (show_name no) (hide yes) (effects (font (size 1.27 1.27))))
   (property "Datasheet" "" (at 0 0 0) (do_not_autoplace no) (show_name no) (hide yes) (effects (font (size 1.27 1.27))))
   (property "Description" "Power symbol creates a global label with name \"GND\" , ground" (at 0 0 0) (do_not_autoplace no) (show_name no) (hide yes) (effects (font (size 1.27 1.27))))
   (symbol "GND_0_1"
    (polyline (pts (xy 0 0) (xy 0 -1.27) (xy 1.27 -1.27) (xy 0 -2.54) (xy -1.27 -1.27) (xy 0 -1.27)) (stroke (width 0) (type default)) (fill (type none))))
   (symbol "GND_1_1"
    (pin power_in line (at 0 0 270) (length 0) hide (name "GND" (effects (font (size 1.27 1.27)))) (number "1" (effects (font (size 1.27 1.27))))))
   (embedded_fonts no))
  (symbol "power:VCC" (power) (pin_names (offset 0)) (exclude_from_sim no) (in_bom yes) (on_board yes) (in_pos_files yes) (duplicate_pin_numbers_are_jumpers no)
   (property "Reference" "#PWR" (at 0 -3.81 0) (do_not_autoplace no) (show_name no) (hide yes) (effects (font (size 1.27 1.27))))
   (property "Value" "VCC" (at 0 3.81 0) (do_not_autoplace no) (show_name no) (effects (font (size 1.27 1.27))))
   (property "Footprint" "" (at 0 0 0) (do_not_autoplace no) (show_name no) (hide yes) (effects (font (size 1.27 1.27))))
   (property "Datasheet" "" (at 0 0 0) (do_not_autoplace no) (show_name no) (hide yes) (effects (font (size 1.27 1.27))))
   (property "Description" "Power symbol creates a global label with name \"VCC\"" (at 0 0 0) (do_not_autoplace no) (show_name no) (hide yes) (effects (font (size 1.27 1.27))))
   (symbol "VCC_0_1"
    (polyline (pts (xy -0.762 1.27) (xy 0 2.54)) (stroke (width 0) (type default)) (fill (type none)))
    (polyline (pts (xy 0 2.54) (xy 0.762 1.27)) (stroke (width 0) (type default)) (fill (type none)))
    (polyline (pts (xy 0 0) (xy 0 2.54)) (stroke (width 0) (type default)) (fill (type none))))
   (symbol "VCC_1_1"
    (pin power_in line (at 0 0 90) (length 0) hide (name "VCC" (effects (font (size 1.27 1.27)))) (number "1" (effects (font (size 1.27 1.27))))))
   (embedded_fonts no)))

 (wire (pts (xy 104.14 63.5) (xy 106.68 63.5)) (stroke (width 0) (type default)))
 (wire (pts (xy 175.26 63.5) (xy 177.8 63.5)) (stroke (width 0) (type default)))
 (wire (pts (xy 121.92 63.5) (xy 124.46 63.5)) (stroke (width 0) (type default)))
 (wire (pts (xy 157.48 63.5) (xy 160.02 63.5)) (stroke (width 0) (type default)))
 (wire (pts (xy 193.04 63.5) (xy 195.58 63.5)) (stroke (width 0) (type default)))
 (wire (pts (xy 85.09 63.5) (xy 88.9 63.5)) (stroke (width 0) (type default)))
 (wire (pts (xy 139.7 63.5) (xy 142.24 63.5)) (stroke (width 0) (type default)))

 (hierarchical_label "IN" (shape input) (at 85.09 63.5 180) (effects (font (size 1.27 1.27)) (justify right)))
 (hierarchical_label "OUT" (shape output) (at 195.58 63.5 0) (effects (font (size 1.27 1.27)) (justify left)))

 (symbol (lib_name "74LS04_1") (lib_id "74xx:74LS04") (at 96.52 63.5 0) (unit 1) (body_style 1) (exclude_from_sim no) (in_bom yes) (on_board yes) (in_pos_files yes) (dnp no)
  (property "Reference" "U1" (at 102.362 62.3316 0) (do_not_autoplace no) (show_name no) (effects (font (size 1.27 1.27)) (justify left)))
  (property "Value" "74LS04" (at 102.362 64.643 0) (do_not_autoplace no) (show_name no) (effects (font (size 1.27 1.27)) (justify left)))
  (property "Footprint" "" (at 96.52 63.5 0) (do_not_autoplace no) (show_name no) (hide yes) (effects (font (size 1.27 1.27))))
  (property "Datasheet" "http://www.ti.com/lit/gpn/sn74LS04" (at 96.52 63.5 0) (do_not_autoplace no) (show_name no) (hide yes) (effects (font (size 1.27 1.27))))
  (property "Description" "" (at 96.52 63.5 0) (do_not_autoplace no) (show_name no) (hide yes) (effects (font (size 1.27 1.27))))
  (property private "PrivateField" "Testing 1 2 3" (at 96.52 63.5 0) (do_not_autoplace no) (show_name no) (hide yes) (effects (font (size 1.27 1.27)))) (pin "1") (pin "2") (pin "3") (pin "4") (pin "5") (pin "6") (pin "8") (pin "9") (pin "10") (pin "11") (pin "12") (pin "13") (pin "14") (pin "7")
  (instances (project "test_v5" (path "" (reference "U1") (unit 1)) (path "" (reference "U2") (unit 1)))))

 (symbol (lib_name "74LS04_2") (lib_id "74xx:74LS04") (at 114.3 63.5 0) (unit 2) (body_style 1) (exclude_from_sim no) (in_bom yes) (on_board yes) (in_pos_files yes) (dnp no)
  (property "Reference" "U1" (at 120.142 62.3316 0) (do_not_autoplace no) (show_name no) (effects (font (size 1.27 1.27)) (justify left)))
  (property "Value" "74LS04" (at 120.142 64.643 0) (do_not_autoplace no) (show_name no) (effects (font (size 1.27 1.27)) (justify left)))
  (property "Footprint" "" (at 114.3 63.5 0) (do_not_autoplace no) (show_name no) (hide yes) (effects (font (size 1.27 1.27))))
  (property "Datasheet" "http://www.ti.com/lit/gpn/sn74LS04" (at 114.3 63.5 0) (do_not_autoplace no) (show_name no) (hide yes) (effects (font (size 1.27 1.27))))
  (property "Description" "" (at 114.3 63.5 0) (do_not_autoplace no) (show_name no) (hide yes) (effects (font (size 1.27 1.27))))
  (property private "PrivateField" "Testing 1 2 3" (at 114.3 63.5 0) (do_not_autoplace no) (show_name no) (hide yes) (effects (font (size 1.27 1.27)))) (pin "1") (pin "2") (pin "3") (pin "4") (pin "5") (pin "6") (pin "8") (pin "9") (pin "10") (pin "11") (pin "12") (pin "13") (pin "14") (pin "7")
  (instances (project "test_v5" (path "" (reference "U1") (unit 2)) (path "" (reference "U2") (unit 2)))))

 (symbol (lib_name "74LS04_3") (lib_id "74xx:74LS04") (at 132.08 63.5 0) (unit 3) (body_style 1) (exclude_from_sim no) (in_bom yes) (on_board yes) (in_pos_files yes) (dnp no)
  (property "Reference" "U1" (at 137.922 62.3316 0) (do_not_autoplace no) (show_name no) (effects (font (size 1.27 1.27)) (justify left)))
  (property "Value" "74LS04" (at 137.922 64.643 0) (do_not_autoplace no) (show_name no) (effects (font (size 1.27 1.27)) (justify left)))
  (property "Footprint" "" (at 132.08 63.5 0) (do_not_autoplace no) (show_name no) (hide yes) (effects (font (size 1.27 1.27))))
  (property "Datasheet" "http://www.ti.com/lit/gpn/sn74LS04" (at 132.08 63.5 0) (do_not_autoplace no) (show_name no) (hide yes) (effects (font (size 1.27 1.27))))
  (property "Description" "" (at 132.08 63.5 0) (do_not_autoplace no) (show_name no) (hide yes) (effects (font (size 1.27 1.27))))
  (property private "PrivateField" "Testing 1 2 3" (at 132.08 63.5 0) (do_not_autoplace no) (show_name no) (hide yes) (effects (font (size 1.27 1.27)))) (pin "1") (pin "2") (pin "3") (pin "4") (pin "5") (pin "6") (pin "8") (pin "9") (pin "10") (pin "11") (pin "12") (pin "13") (pin "14") (pin "7")
  (instances (project "test_v5" (path "" (reference "U1") (unit 3)) (path "" (reference "U2") (unit 3)))))

 (symbol (lib_name "74LS04_6") (lib_id "74xx:74LS04") (at 149.86 63.5 0) (unit 4) (body_style 1) (exclude_from_sim no) (in_bom yes) (on_board yes) (in_pos_files yes) (dnp no)
  (property "Reference" "U1" (at 155.702 62.3316 0) (do_not_autoplace no) (show_name no) (effects (font (size 1.27 1.27)) (justify left)))
  (property "Value" "74LS04" (at 155.702 64.643 0) (do_not_autoplace no) (show_name no) (effects (font (size 1.27 1.27)) (justify left)))
  (property "Footprint" "" (at 149.86 63.5 0) (do_not_autoplace no) (show_name no) (hide yes) (effects (font (size 1.27 1.27))))
  (property "Datasheet" "http://www.ti.com/lit/gpn/sn74LS04" (at 149.86 63.5 0) (do_not_autoplace no) (show_name no) (hide yes) (effects (font (size 1.27 1.27))))
  (property "Description" "" (at 149.86 63.5 0) (do_not_autoplace no) (show_name no) (hide yes) (effects (font (size 1.27 1.27))))
  (property private "PrivateField" "Testing 1 2 3" (at 149.86 63.5 0) (do_not_autoplace no) (show_name no) (hide yes) (effects (font (size 1.27 1.27)))) (pin "1") (pin "2") (pin "3") (pin "4") (pin "5") (pin "6") (pin "8") (pin "9") (pin "10") (pin "11") (pin "12") (pin "13") (pin "14") (pin "7")
  (instances (project "test_v5" (path "" (reference "U1") (unit 4)) (path "" (reference "U2") (unit 4)))))

 (symbol (lib_name "74LS04_5") (lib_id "74xx:74LS04") (at 167.64 63.5 0) (unit 5) (body_style 1) (exclude_from_sim no) (in_bom yes) (on_board yes) (in_pos_files yes) (dnp no)
  (property "Reference" "U1" (at 173.482 62.3316 0) (do_not_autoplace no) (show_name no) (effects (font (size 1.27 1.27)) (justify left)))
  (property "Value" "74LS04" (at 173.482 64.643 0) (do_not_autoplace no) (show_name no) (effects (font (size 1.27 1.27)) (justify left)))
  (property "Footprint" "" (at 167.64 63.5 0) (do_not_autoplace no) (show_name no) (hide yes) (effects (font (size 1.27 1.27))))
  (property "Datasheet" "http://www.ti.com/lit/gpn/sn74LS04" (at 167.64 63.5 0) (do_not_autoplace no) (show_name no) (hide yes) (effects (font (size 1.27 1.27))))
  (property "Description" "" (at 167.64 63.5 0) (do_not_autoplace no) (show_name no) (hide yes) (effects (font (size 1.27 1.27))))
  (property private "PrivateField" "Testing 1 2 3" (at 167.64 63.5 0) (do_not_autoplace no) (show_name no) (hide yes) (effects (font (size 1.27 1.27)))) (pin "1") (pin "2") (pin "3") (pin "4") (pin "5") (pin "6") (pin "8") (pin "9") (pin "10") (pin "11") (pin "12") (pin "13") (pin "14") (pin "7")
  (instances (project "test_v5" (path "" (reference "U1") (unit 5)) (path "" (reference "U2") (unit 5)))))

 (symbol (lib_name "74LS04_4") (lib_id "74xx:74LS04") (at 185.42 63.5 0) (unit 6) (body_style 1) (exclude_from_sim no) (in_bom yes) (on_board yes) (in_pos_files yes) (dnp no)
  (property "Reference" "U1" (at 191.262 62.3316 0) (do_not_autoplace no) (show_name no) (effects (font (size 1.27 1.27)) (justify left)))
  (property "Value" "74LS04" (at 191.262 64.643 0) (do_not_autoplace no) (show_name no) (effects (font (size 1.27 1.27)) (justify left)))
  (property "Footprint" "" (at 185.42 63.5 0) (do_not_autoplace no) (show_name no) (hide yes) (effects (font (size 1.27 1.27))))
  (property "Datasheet" "http://www.ti.com/lit/gpn/sn74LS04" (at 185.42 63.5 0) (do_not_autoplace no) (show_name no) (hide yes) (effects (font (size 1.27 1.27))))
  (property "Description" "" (at 185.42 63.5 0) (do_not_autoplace no) (show_name no) (hide yes) (effects (font (size 1.27 1.27))))
  (property private "PrivateField" "Testing 1 2 3" (at 185.42 63.5 0) (do_not_autoplace no) (show_name no) (hide yes) (effects (font (size 1.27 1.27)))) (pin "1") (pin "2") (pin "3") (pin "4") (pin "5") (pin "6") (pin "8") (pin "9") (pin "10") (pin "11") (pin "12") (pin "13") (pin "14") (pin "7")
  (instances (project "test_v5" (path "" (reference "U1") (unit 6)) (path "" (reference "U2") (unit 6)))))

 (symbol (lib_id "74xx:74LS04") (at 139.7 88.9 0) (unit 7) (body_style 1) (exclude_from_sim no) (in_bom yes) (on_board yes) (in_pos_files yes) (dnp no)
  (property "Reference" "U1" (at 145.542 87.7316 0) (do_not_autoplace no) (show_name no) (effects (font (size 1.27 1.27)) (justify left)))
  (property "Value" "74LS04" (at 145.542 90.043 0) (do_not_autoplace no) (show_name no) (effects (font (size 1.27 1.27)) (justify left)))
  (property "Footprint" "" (at 139.7 88.9 0) (do_not_autoplace no) (show_name no) (hide yes) (effects (font (size 1.27 1.27))))
  (property "Datasheet" "http://www.ti.com/lit/gpn/sn74LS04" (at 139.7 88.9 0) (do_not_autoplace no) (show_name no) (hide yes) (effects (font (size 1.27 1.27))))
  (property "Description" "" (at 139.7 88.9 0) (do_not_autoplace no) (show_name no) (hide yes) (effects (font (size 1.27 1.27))))
  (property private "PrivateField" "Testing 1 2 3" (at 139.7 88.9 0) (do_not_autoplace no) (show_name no) (hide yes) (effects (font (size 1.27 1.27)))) (pin "1") (pin "2") (pin "3") (pin "4") (pin "5") (pin "6") (pin "8") (pin "9") (pin "10") (pin "11") (pin "12") (pin "13") (pin "14") (pin "7")
  (instances (project "test_v5" (path "" (reference "U1") (unit 7)) (path "" (reference "U2") (unit 7)))))

 (symbol (lib_id "power:VCC") (at 139.7 76.2 0) (unit 1) (body_style 1) (exclude_from_sim no) (in_bom yes) (on_board yes) (in_pos_files yes) (dnp no)
  (property "Reference" "#PWR01" (at 139.7 80.01 0) (do_not_autoplace no) (show_name no) (hide yes) (effects (font (size 1.27 1.27))))
  (property "Value" "VCC" (at 140.081 71.8058 0) (do_not_autoplace no) (show_name no) (effects (font (size 1.27 1.27))))
  (property "Footprint" "" (at 139.7 76.2 0) (do_not_autoplace no) (show_name no) (hide yes) (effects (font (size 1.27 1.27))))
  (property "Datasheet" "" (at 139.7 76.2 0) (do_not_autoplace no) (show_name no) (hide yes) (effects (font (size 1.27 1.27))))
  (property "Description" "" (at 139.7 76.2 0) (do_not_autoplace no) (show_name no) (hide yes) (effects (font (size 1.27 1.27)))) (pin "1")
  (instances (project "test_v5" (path "" (reference "#PWR?") (unit 1)) (path "" (reference "#PWR?") (unit 1)))))

 (symbol (lib_id "power:GND") (at 139.7 101.6 0) (unit 1) (body_style 1) (exclude_from_sim no) (in_bom yes) (on_board yes) (in_pos_files yes) (dnp no)
  (property "Reference" "#PWR02" (at 139.7 107.95 0) (do_not_autoplace no) (show_name no) (hide yes) (effects (font (size 1.27 1.27))))
  (property "Value" "GND" (at 139.827 105.9942 0) (do_not_autoplace no) (show_name no) (effects (font (size 1.27 1.27))))
  (property "Footprint" "" (at 139.7 101.6 0) (do_not_autoplace no) (show_name no) (hide yes) (effects (font (size 1.27 1.27))))
  (property "Datasheet" "" (at 139.7 101.6 0) (do_not_autoplace no) (show_name no) (hide yes) (effects (font (size 1.27 1.27))))
  (property "Description" "" (at 139.7 101.6 0) (do_not_autoplace no) (show_name no) (hide yes) (effects (font (size 1.27 1.27)))) (pin "1")
  (instances (project "test_v5" (path "" (reference "#PWR?") (unit 1)) (path "" (reference "#PWR?") (unit 1)))))

 (sheet (at 114.3 127) (size 25.4 12.7) (exclude_from_sim no) (in_bom yes) (on_board yes) (dnp no) (fields_autoplaced) (stroke (width 0) (type solid)) (fill (color 0 0 0 0))
  (property "Sheetname" "Deeper test" (at 114.3 126.2884 0) (do_not_autoplace no) (show_name no) (effects (font (size 1.27 1.27)) (justify left bottom)))
  (property "Sheetfile" "deeper.kicad_sch" (at 114.3 140.2846 0) (do_not_autoplace no) (show_name no) (effects (font (size 1.27 1.27)) (justify left top)))
  (instances (project "test_v5" (path "" (page "2")) (path "" (page "3"))))))
